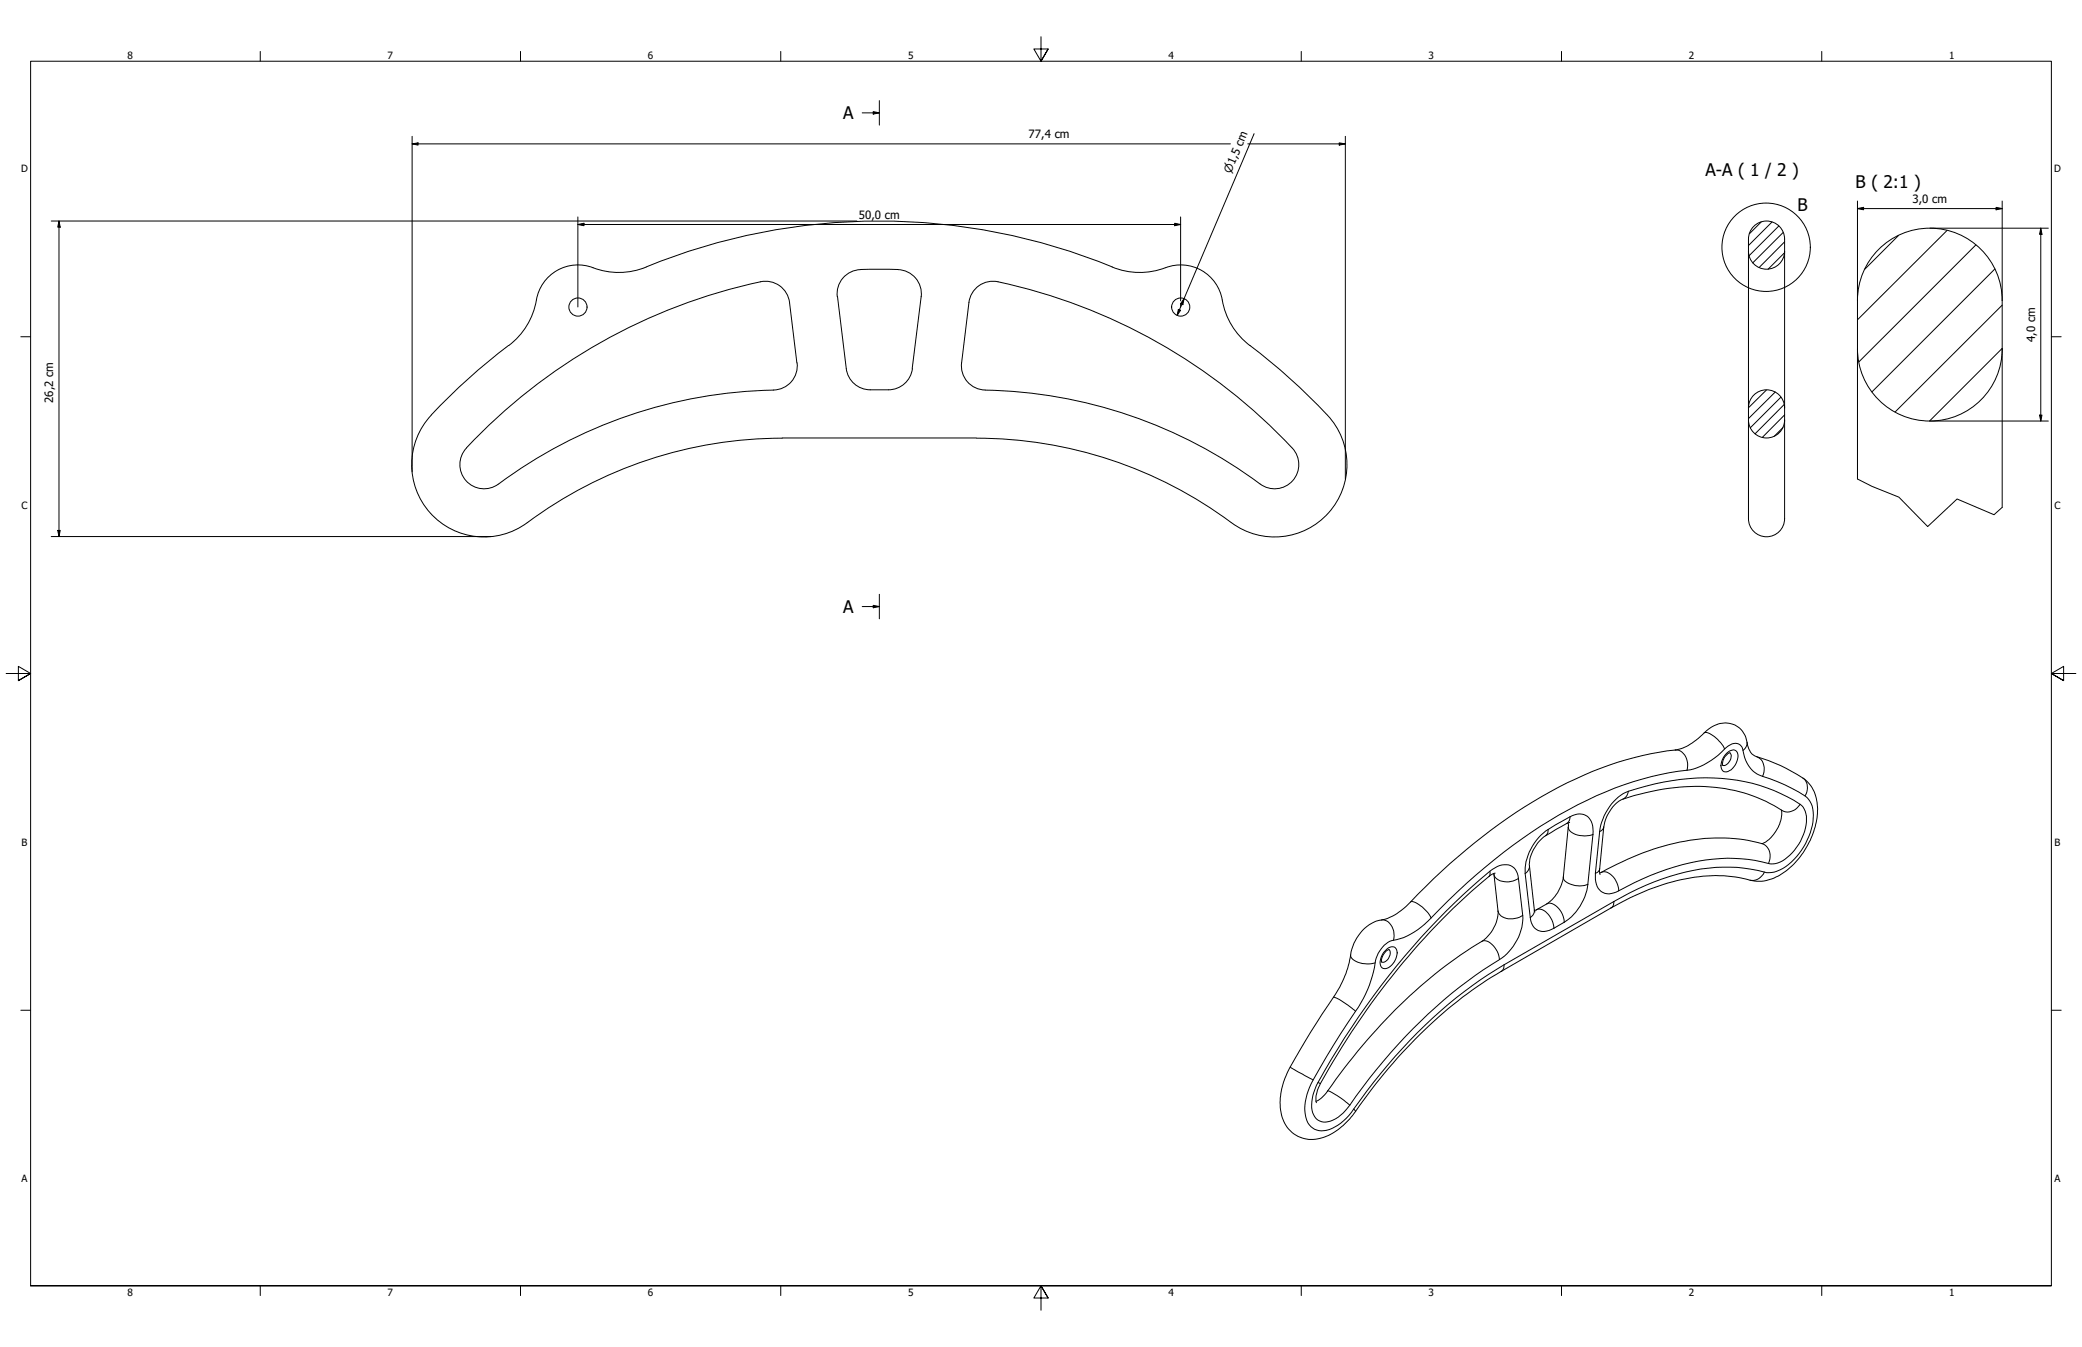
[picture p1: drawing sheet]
<svg xmlns="http://www.w3.org/2000/svg" width="864mm" height="559mm" viewBox="0 0 864 559" stroke-linecap="round" stroke-linejoin="round" font-family="sans-serif">
<!-- layer: Hatch (ISO) -->
<g fill="none" stroke="#000" stroke-width=".41">
<path d="M730.5 92.1l-4.8 4.8M735 92.1l-9.7 9.8M737.9 93.7l-12.4 12.4M739.6 96.4l-12.6 12.7M787.5 97.7l-14 14M807.6 95.6l-37.1 37.1M740.2 104.9l-6.8 6.8M740.2 100.3l-10.5 10.7M819.6 101.6l-48.5 48.5M827.4 111.6l-50.9 51M830.5 126.6l-44.5 44.3M830.5 144.5l-30.1 30.2"/>
<path d="M732.7 161.8l-7.4 7.4M736.3 162.6l-11 11.1M738.7 164.8l-12.7 12.7M739.6 177.4l-3.6 3.5M740.1 167.8l-12.1 12.1M740.2 172.1l-9.2 9.3"/>
</g>
<!-- layer: Visible (ANSI) -->
<g fill="none" stroke="#000" stroke-width=".41">
<path d="M356.9 111.9a10 10 0 0 0-9.6 11.2M372.5 111.8h-15.6M372.5 111.9a10 10 0 0 1 9.6 11.2M483.5 111a30 30 0 0 1-22.1-.2 255.4 255.4 0 0 0-196.2 1 32.2 32.2 0 0 1-21.7-1.5 17.6 17.6 0 0 0-21.3 15.7 31.5 31.5 0 0 1-14.6 19.9 254.8 254.8 0 0 0-28.7 26.2M483.5 111.1a17.6 17.6 0 0 1 23.8 14.9 30 30 0 0 0 11.2 17.4M347.4 123l3.6 29.9M382.1 123l-3.7 29.9M351 152.9a10 10 0 0 0 10 8.8h7.5M378.5 152.9a10 10 0 0 1-10 8.8M518.4 143.3a254.8 254.8 0 0 1 32.1 28.8M178.9 172.2a30 30 0 0 0-.5 40.5 30 30 0 0 0 40.3 4.1 177.3 177.3 0 0 1 105.8-35M320.9 161.8a10 10 0 0 0 9.7-11.3l-3.1-25a10 10 0 0 0-12.1-8.6 233.7 233.7 0 0 0-122.7 69.9 10 10 0 0 0 1 13.1 10 10 0 0 0 13.1 .9 197.3 197.3 0 0 1 114.1-39"/>
<path d="M408.6 161.8a10 10 0 0 1-9.7-11.3l3-25a10 10 0 0 1 12-8.6 234.8 234.8 0 0 1 122 68.9M408.6 161.8a198 198 0 0 1 115.1 39.6 10 10 0 0 0 12.9-2.4 10 10 0 0 0-.6-13.1M550.6 172.2a30 30 0 0 1 .5 40.5 30 30 0 0 1-40.3 4.1M324.4 181.7h80.6M405 181.8a177.1 177.1 0 0 1 105.8 35M717.5 312.3a4.9 4.9 0 0 0-2.9 5.2M738.9 336a14.5 14.5 0 0 1-8 13.9h-.1M739.1 336.2a68.2 68.2 0 0 0-47.2-9.1 74.1 74.1 0 0 0-20.3 5.2 17.3 17.3 0 0 0-6.4 10.8l-1.8 17.9 .3 1.8M650.5 341.4l-2 22.4a16.1 16.1 0 0 1-6.9 11.2l-5.1 2.8M651.1 341.2l-1.3 .4-6.5 3.8a16.3 16.3 0 0 0-9 13.2l2.4 19.8M730.9 350a77.6 77.6 0 0 0-47 3 157.1 157.1 0 0 0-20.4 9.2M619.6 362.4l1.8 15.6a15.2 15.2 0 0 1-6.8 12.6 212.6 212.6 0 0 0-62.2 59.6l-1.7 2.4a10.4 10.4 0 0 1-4.9 4.3"/>
<path d="M620.2 362.2l-1.2 .4a285.5 285.5 0 0 0-64 74.4l-8.3 14.7-.9 3.3 .2 2.5M565.1 386.1a14.5 14.5 0 0 1 9.7-4.8 24.5 24.5 0 0 0 10.2-7.1 229.7 229.7 0 0 1 72-52.6 138.9 138.9 0 0 1 39.7-10.9 26.4 26.4 0 0 0 11.1-7.5 10.2 10.2 0 0 1 14.4-.5 13.3 13.3 0 0 1 3 7.3 5.3 5.3 0 0 0 3.4 3.9 66.6 66.6 0 0 1 20.7 10 17.5 17.5 0 0 1 4.2 16.3 33.4 33.4 0 0 1-18.4 24.4 17.2 17.2 0 0 1-12.1-.2 65.6 65.6 0 0 0-37 3.9 115.2 115.2 0 0 0-17.8 8.4l-45.6 26.3a194.6 194.6 0 0 0-58.7 55.7l-1.6 2.4a25.3 25.3 0 0 1-17.6 11.6 13.4 13.4 0 0 1-13.7-14.4 30.5 30.5 0 0 1 4.2-15.7 525.6 525.6 0 0 1 20.6-33.2l.5-1.1a42.9 42.9 0 0 0 4.4-14.6l2.1-4.6zM576.2 394a5.1 5.1 0 0 0-3.1 5.1"/>
<circle cx="239.7" cy="127.4" r="3.8"/>
<circle cx="489.8" cy="127.4" r="3.8"/>
</g>
<!-- layer: Visible Narrow (ANSI) -->
<g fill="none" stroke="#000" stroke-width=".41">
<path d="M694.9 311.1a5.6 5.6 0 0 1 5.1 6.6l-.2 1.8M699.8 319.5a29.6 29.6 0 0 0 16.3-9.5 4.3 4.3 0 0 1 6-.6l.4 .5a18.8 18.8 0 0 0 4.4 9.8l1 .8a18.9 18.9 0 0 0 6.3 2.6l8.9 3.9a18.2 18.2 0 0 1 7 4.6 14.7 14.7 0 0 1 .8 13.8 26.4 26.4 0 0 1-13.7 16l-2.3 .5a10.2 10.2 0 0 1-5.8-.8 76.1 76.1 0 0 0-46.3 6.1l-6.7 3.1-6.6 3.7M699.8 319.5a136.3 136.3 0 0 0-53.1 18.6 259.3 259.3 0 0 0-55.8 45.4 27.6 27.6 0 0 1-14.4 7 13 13 0 0 0-6.4 10.7 48.2 48.2 0 0 1-7.8 18.3 289.3 289.3 0 0 0-19.1 31.5 18.2 18.2 0 0 0-.7 14.8 7.3 7.3 0 0 0 10.2 2.2 22.4 22.4 0 0 0 8.8-7.9 205.2 205.2 0 0 1 62.4-59.9M706.9 304a6.3 6.3 0 0 1 5.6 2.7l2.3 2.8 .5 1.2M716.2 312.5a2.62 2.62 0 0 1 4.5-.2 6.6 6.6 0 0 1-5.1 7.9 2.82 2.82 0 0 1-1.5-4.1l1-2.2zM717.5 312.3a3.6 3.6 0 0 1-2.6 5.3l-.3-.1M724.7 307.9l-.4 1.8-1.3 1.6M728.6 313.9a5.8 5.8 0 0 1 2.5 8.2M651.3 338.8a5.9 5.9 0 0 1 8.8 2l.6 1.9v3.5M651.3 338.8l-.3 1.5-1.2 1.3M651.3 338.8l-9.1 5.3M675.5 328.3l-.9 2.1-1.5 1.2"/>
<path d="M746.7 333.7a9.2 9.2 0 0 1 2.2 9.9 20.9 20.9 0 0 1-11.6 14.5l-1 .2a9.9 9.9 0 0 1-5.5-.8 74.9 74.9 0 0 0-42.8 4.4l-6.6 2.7-6.6 3.2a17.7 17.7 0 0 1-7.4 3 5.8 5.8 0 0 1-5.6-6.1v-2.4M746.7 333.7a73.8 73.8 0 0 0-53.1-9.9l-10.8 2.3a37.6 37.6 0 0 0-9.4 3.1 22.6 22.6 0 0 0-9.9 15.7M746.7 333.7a5.7 5.7 0 0 1-7.6 2.5M747.8 322.7a5.6 5.6 0 0 1 .9 7.5M634.4 359.2l-.4 1.7-1.4 1.5M642.2 344.1a21.7 21.7 0 0 0-9.6 18.3M642.2 344.1l-.2 1.3-.9 1.3M650.5 343.2a5.6 5.6 0 0 0 5.9 3.5l2.8-.1 1.5-.4M660.7 346.2l-2.1 20.7M663.5 344.9l-1.7 17.4M665.2 343.1l-.7 1.2-1 .6M730.9 350a5.7 5.7 0 0 1 2.7 8.2"/>
<path d="M585 374.2a4.3 4.3 0 0 1 4.2 1.6 13 13 0 0 1 4.4 5M618 361.4v1.7l-.4 .5M619.7 362.6a5.2 5.2 0 0 0 6.1 3.2l1.7-.3 2.3-1.1M621.4 378a5.4 5.4 0 0 0 7 3l1.8-.4 1.4-.9M629.8 364.4a5.7 5.7 0 0 0-8.8-4.9 26.6 26.6 0 0 0-6.7 5.1 305.8 305.8 0 0 0-68.8 87.1 13 13 0 0 0-.2 11.6 6 6 0 0 0 8.7 .8l4-3.3a268.6 268.6 0 0 1 28.1-34.1 193.8 193.8 0 0 1 37.9-30 21.2 21.2 0 0 0 7.6-17M629.8 364.4l1.8 15.3M632.6 362.4l2.1 18.3M636.4 377.5l-.3 1.7-1.4 1.5M637.3 377.4a4.2 4.2 0 0 1 5 2l1.4 2.3 .9 3.4M641.6 375a4.2 4.2 0 0 1 4.9 1.9l1.9 3.2 .4 2.5M648.5 363.8a4.2 4.2 0 0 0 3.9 3.3l2.8 .4 3.4-.6M658.6 366.9a21.9 21.9 0 0 1-9.8 15.7"/>
<path d="M663.5 360.4l-.6 1.3-1.1 .6M664.3 361.9a5.6 5.6 0 0 1 6.3 4.3l.8 3.4M669.5 374l-.1 .6a2.15 2.15 0 0 1-1.2 2.1M669.5 374l-45.6 26.2M731.9 361.8a5.5 5.5 0 0 1-6 3.4M560.2 396.2a4.2 4.2 0 0 0 3.9 3.3l2.9 .4 3.4-.4M572.9 381.7a5.3 5.3 0 0 1 5.3 5.6l-.2 2.8M574.8 394.2a2.58 2.58 0 0 1 4.5-.2 6.6 6.6 0 0 1-5.1 7.8 2.7 2.7 0 0 1-1.5-4l1-2.3zM576.2 394a3.7 3.7 0 0 1-2.7 5.2l-.4-.1M614.6 390.6a4.1 4.1 0 0 1 4.9 1.8l1.6 2.4 .9 3.3M634.7 380.7a5.7 5.7 0 0 0 8.9 4.9l1-.5M648.8 382.6l-4.2 2.5"/>
<path d="M553.1 413.7a29.3 29.3 0 0 1 9.2 5.8M623.9 400.2l-.2 1.5-1.1 1.3M535.2 442.6l9.5 5.5M546.7 449.1l1 .4M550.7 452.6a14.6 14.6 0 0 1 6.2 3.4l3 2.5M561.5 460.1l.8 1"/>
</g>
<!-- layer: Visible (ISO) -->
<g fill="none" stroke="#000" stroke-width=".41">
<path d="M725.3 99.2a7.5 7.5 0 0 1 7.4-7.5 7.5 7.5 0 0 1 7.5 7.5v70M725.3 99.2v70M725.3 104.2a7.5 7.5 0 0 0 7.4 7.5 7.5 7.5 0 0 0 7.5-7.5M770.5 124.7v20M770.5 124.7a30 30 0 0 1 30-30 30 30 0 0 1 30 30M830.5 124.7v85.8M770.5 144.7v54M770.5 144.7a30 30 0 0 0 30 30 30 30 0 0 0 30-30M725.3 169.2a7.5 7.5 0 0 1 7.4-7.5 7.5 7.5 0 0 1 7.5 7.5M725.3 174.2a7.5 7.5 0 0 0 7.4 7.5 7.5 7.5 0 0 0 7.5-7.5M725.3 174.2v36.5a14 14 0 0 0 .7 7.6 7.5 7.5 0 0 0 8.3 4.2 7.5 7.5 0 0 0 5.9-7.3v-41M725.3 169.2v5"/>
<path d="M740.2 169.2v5"/>
</g>
<!-- layer: Break Line (ISO) -->
<path d="M770.5 198.7l6 3.1 11.2 4.4 11.9 12.2 12.2-11.4 15.3 6.5 3.4-3" fill="none" stroke="#000" stroke-width=".41"/>
<!-- layer: Section Line (ISO) -->
<path d="M357.6 46.8h7.1M362.2 46.3l2.5 .5-2.5 .5zM364.7 41.7v10.2M357.6 251.6h7.1M362.2 251.1l2.5 .5-2.5 .5zM364.7 246.5v10.2" fill="none" stroke="#000" stroke-width=".41"/>
<path d="M362.2 46.3l2.5 .5-2.5 .5zM362.2 251.1l2.5 .5-2.5 .5z" fill="#000"/>
<!-- layer: Detail Boundary (ISO) -->
<circle cx="732.6" cy="102.6" r="18.3" fill="none" stroke="#000" stroke-width=".41"/>
<!-- layer: Border (ANSI) -->
<g fill="none" stroke="#000" stroke-width=".41">
<path d="M431.8 15.2v10.2l-3-5.1h6l-3 5.1 3-5.1M107.9 21.3v4.1M215.9 21.3v4.1M323.8 21.3v4.1M539.8 21.3v4.1M647.7 21.3v4.1M755.6 21.3v4.1M8.6 139.7h4.1M850.9 139.7h4.1M2.5 279.4h10.2l-5.1-3v6l5.1-3-5.1 3M861.1 279.4h-10.2l5.1-3v6l-5.1-3 5.1 3M8.6 419.1h4.1"/>
<path d="M850.9 419.1h4.1M12.7 533.4v-508h838.2v508h-838.2h838.2M107.9 533.4v4.1M215.9 533.4v4.1M323.8 533.4v4.1M434.8 538.5l-3-5.1 3 5.1h-6l3-5.1v10.2M539.8 533.4v4.1M647.7 533.4v4.1M755.6 533.4v4.1"/>
</g>
<!-- layer: Dimension (ISO) -->
<g fill="none" stroke="#000" stroke-width=".41">
<path d="M170.9 59.7l2.5-.4v.9zM170.9 59.7h339.5M170.9 56.6v139.1M517.6 59.7h40.4M520.2 55.5l-31.9 75.3M555.5 59.3l2.5 .4-2.5 .5zM558 56.6v142.2M21.3 91.7h334.1M24.5 91.7l.5 2.5h-1zM24.5 91.7v130.9M239.7 93.1l2.5-.5v1zM239.7 93.1h250"/>
<path d="M239.7 90v37.3M487.3 92.6l2.4 .5-2.4 .5zM489.7 90v34.8M770.5 86.5l2.5-.5v1zM770.5 86.5h60M770.5 83.4v41.3M800.5 94.7h49.1M828 86l2.5 .5-2.5 .5zM830.5 83.4v41.3M846.5 94.7l.5 2.5h-1zM846.5 94.7v80M488.8 128.4l.9 .3-1.4 2.1z"/>
<path d="M489.7 125.9v1.4M491.2 123.9l-.6 2.5-.9-.4zM800.5 174.7h49.1M846 172.2h1l-.5 2.5zM21.3 222.6h182.5M24 220h1l-.5 2.6z"/>
</g>
<path d="M170.9 59.7l2.5-.4v.9zM555.5 59.3l2.5 .4-2.5 .5zM24.5 91.7l.5 2.5h-1zM239.7 93.1l2.5-.5v1zM487.3 92.6l2.4 .5-2.4 .5zM770.5 86.5l2.5-.5v1zM828 86l2.5 .5-2.5 .5zM846.5 94.7l.5 2.5h-1zM488.8 128.4l.9 .3-1.4 2.1zM491.2 123.9l-.6 2.5-.9-.4zM846 172.2h1l-.5 2.5zM24 220h1l-.5 2.6z" fill="#000"/>
<g font-size="7.2">
<text x="349.7" y="49.4">A</text>
<text x="707.4" y="73.2">A-A ( 1 / 2 )</text>
<text x="769.7" y="77.8">B ( 2:1 )</text>
<text x="745.7" y="87.6">B</text>
<text x="349.7" y="254.3">A</text>
</g>
<g font-size="4.7">
<text x="426.6" y="57.3">77,4 cm</text>
<text x="793.2" y="84.2">3,0 cm</text>
<text x="356.2" y="90.8">50,0 cm</text>
<text x="844.1" y="141.9" transform="rotate(-90 844.1 141.9)">4,0 cm</text>
<text x="22" y="167.3" transform="rotate(-90 22 167.3)">26,2 cm</text>
</g>
<text font-size="4.6" x="510.5" y="72.1" transform="rotate(-67 510.5 72.1)">⌀1,5 cm</text>
<g font-size="4.1">
<text x="52.8" y="24.4">8</text>
<text x="160.8" y="24.4">7</text>
<text x="268.7" y="24.4">6</text>
<text x="376.7" y="24.4">5</text>
<text x="484.6" y="24.4">4</text>
<text x="592.6" y="24.4">3</text>
<text x="700.5" y="24.4">2</text>
<text x="808.5" y="24.4">1</text>
<text x="8.7" y="71.4">D</text>
<text x="852" y="71.4">D</text>
<text x="8.9" y="211.1">C</text>
<text x="852.2" y="211.1">C</text>
<text x="8.9" y="350.8">B</text>
<text x="852.2" y="350.8">B</text>
<text x="8.9" y="490.5">A</text>
<text x="852.2" y="490.5">A</text>
<text x="52.8" y="537.5">8</text>
<text x="160.8" y="537.5">7</text>
<text x="268.7" y="537.5">6</text>
<text x="376.7" y="537.5">5</text>
<text x="484.6" y="537.5">4</text>
<text x="592.6" y="537.5">3</text>
<text x="700.5" y="537.5">2</text>
<text x="808.5" y="537.5">1</text>
</g>
</svg>
